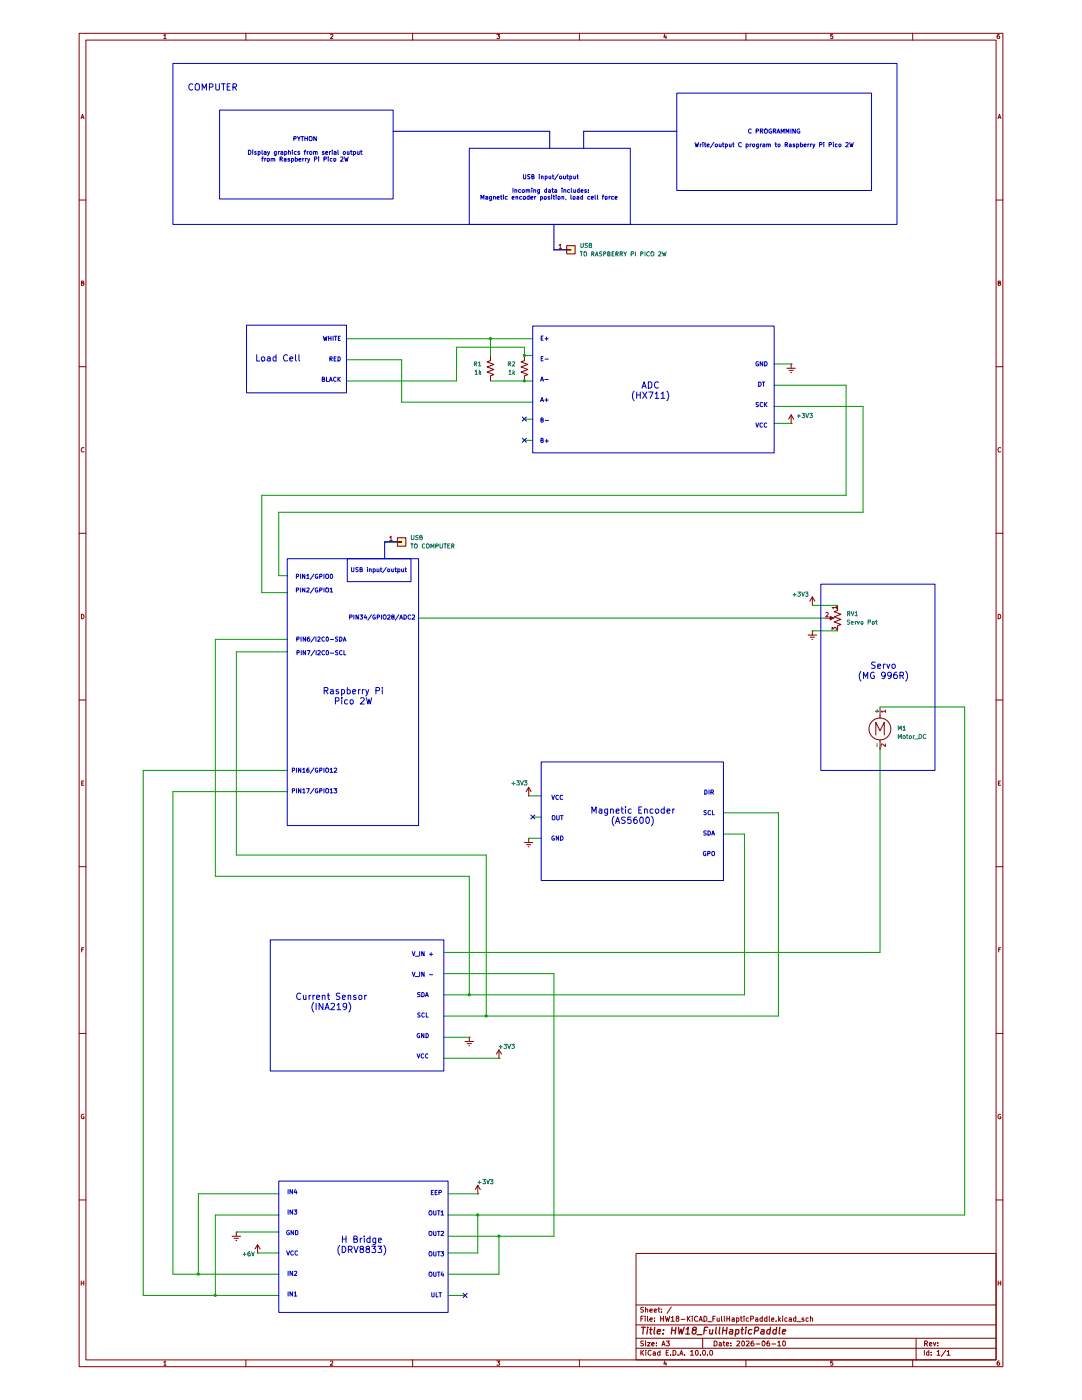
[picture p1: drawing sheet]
(kicad_sch
 (version 20260306)
 (generator "eeschema")
 (generator_version "10.0")
 (paper "A3" portrait)
 (title_block
  (title "HW18_FullHapticPaddle")
  (date "2026-06-10"))
 (lib_symbols
  (symbol "Connector_Generic:Conn_01x01"
   (pin_names
    (offset 1.016) (hide yes)) (exclude_from_sim no) (in_bom yes) (on_board yes)
   (in_pos_files yes)
   (duplicate_pin_numbers_are_jumpers no)
   (property "Reference" "J" (at 0 2.54 0) (show_name no) (do_not_autoplace no) (effects (font (size 1.27 1.27))))
   (property "Value" "Conn_01x01" (at 0 -2.54 0) (show_name no) (do_not_autoplace no) (effects (font (size 1.27 1.27))))
   (property "Footprint" "" (at 0 0 0) (show_name no) (do_not_autoplace no) (hide yes) (effects (font (size 1.27 1.27))))
   (property "Datasheet" "" (at 0 0 0) (show_name no) (do_not_autoplace no) (hide yes) (effects (font (size 1.27 1.27))))
   (property "Description" "Generic connector, single row, 01x01, script generated (kicad-library-utils/schlib/autogen/connector/)" (at 0 0 0) (show_name no) (do_not_autoplace no) (hide yes) (effects (font (size 1.27 1.27))))
   (symbol "Conn_01x01_1_1"
    (rectangle (start -1.27 1.27) (end 1.27 -1.27) (stroke (width 0.254) (type default)) (fill (type background)))
    (rectangle (start -1.27 0.127) (end 0 -0.127) (stroke (width 0.1524) (type default)) (fill (type none)))
    (pin passive line (at -5.08 0 0) (length 3.81) (name "Pin_1" (effects (font (size 1.27 1.27)))) (number "1" (effects (font (size 1.27 1.27))))))
   (embedded_fonts no))
  (symbol "Device:R_Potentiometer_US"
   (pin_names
    (offset 1.016) (hide yes)) (exclude_from_sim no) (in_bom yes) (on_board yes)
   (in_pos_files yes)
   (duplicate_pin_numbers_are_jumpers no)
   (property "Reference" "RV" (at -4.445 0 90) (show_name no) (do_not_autoplace no) (effects (font (size 1.27 1.27))))
   (property "Value" "R_Potentiometer_US" (at -2.54 0 90) (show_name no) (do_not_autoplace no) (effects (font (size 1.27 1.27))))
   (property "Footprint" "" (at 0 0 0) (show_name no) (do_not_autoplace no) (hide yes) (effects (font (size 1.27 1.27))))
   (property "Datasheet" "" (at 0 0 0) (show_name no) (do_not_autoplace no) (hide yes) (effects (font (size 1.27 1.27))))
   (property "Description" "Potentiometer, US symbol" (at 0 0 0) (show_name no) (do_not_autoplace no) (hide yes) (effects (font (size 1.27 1.27))))
   (property "Sim.Device" "R" (at 0 0 0) (show_name no) (do_not_autoplace no) (hide yes) (effects (font (size 1.27 1.27))))
   (property "Sim.Type" "POT" (at 0 0 0) (show_name no) (do_not_autoplace no) (hide yes) (effects (font (size 1.27 1.27))))
   (property "Sim.Pins" "1=r0 2=wiper 3=r1" (at 0 0 0) (show_name no) (do_not_autoplace no) (hide yes) (effects (font (size 1.27 1.27))))
   (symbol "R_Potentiometer_US_0_1"
    (polyline (pts (xy 0 2.54) (xy 0 2.286)) (stroke (width 0) (type default)) (fill (type none)))
    (polyline (pts (xy 0 2.286) (xy 1.016 1.905) (xy 0 1.524) (xy -1.016 1.143) (xy 0 0.762)) (stroke (width 0) (type default)) (fill (type none)))
    (polyline (pts (xy 0 0.762) (xy 1.016 0.381) (xy 0 0) (xy -1.016 -0.381) (xy 0 -0.762)) (stroke (width 0) (type default)) (fill (type none)))
    (polyline (pts (xy 0 -0.762) (xy 1.016 -1.143) (xy 0 -1.524) (xy -1.016 -1.905) (xy 0 -2.286)) (stroke (width 0) (type default)) (fill (type none)))
    (polyline (pts (xy 0 -2.286) (xy 0 -2.54)) (stroke (width 0) (type default)) (fill (type none)))
    (polyline (pts (xy 1.143 0) (xy 2.286 0.508) (xy 2.286 -0.508) (xy 1.143 0)) (stroke (width 0) (type default)) (fill (type outline)))
    (polyline (pts (xy 2.54 0) (xy 1.524 0)) (stroke (width 0) (type default)) (fill (type none))))
   (symbol "R_Potentiometer_US_1_1"
    (pin passive line (at 0 3.81 270) (length 1.27) (name "1" (effects (font (size 1.27 1.27)))) (number "1" (effects (font (size 1.27 1.27)))))
    (pin passive line (at 3.81 0 180) (length 1.27) (name "2" (effects (font (size 1.27 1.27)))) (number "2" (effects (font (size 1.27 1.27)))))
    (pin passive line (at 0 -3.81 90) (length 1.27) (name "3" (effects (font (size 1.27 1.27)))) (number "3" (effects (font (size 1.27 1.27))))))
   (embedded_fonts no))
  (symbol "Device:R_US"
   (pin_numbers (hide yes))
   (pin_names
    (offset 0)) (exclude_from_sim no) (in_bom yes) (on_board yes)
   (in_pos_files yes)
   (duplicate_pin_numbers_are_jumpers no)
   (property "Reference" "R" (at 2.54 0 90) (show_name no) (do_not_autoplace no) (effects (font (size 1.27 1.27))))
   (property "Value" "R_US" (at -2.54 0 90) (show_name no) (do_not_autoplace no) (effects (font (size 1.27 1.27))))
   (property "Footprint" "" (at 1.016 -0.254 90) (show_name no) (do_not_autoplace no) (hide yes) (effects (font (size 1.27 1.27))))
   (property "Datasheet" "" (at 0 0 0) (show_name no) (do_not_autoplace no) (hide yes) (effects (font (size 1.27 1.27))))
   (property "Description" "Resistor, US symbol" (at 0 0 0) (show_name no) (do_not_autoplace no) (hide yes) (effects (font (size 1.27 1.27))))
   (symbol "R_US_0_1"
    (polyline (pts (xy 0 2.286) (xy 0 2.54)) (stroke (width 0) (type default)) (fill (type none)))
    (polyline (pts (xy 0 2.286) (xy 1.016 1.905) (xy 0 1.524) (xy -1.016 1.143) (xy 0 0.762)) (stroke (width 0) (type default)) (fill (type none)))
    (polyline (pts (xy 0 0.762) (xy 1.016 0.381) (xy 0 0) (xy -1.016 -0.381) (xy 0 -0.762)) (stroke (width 0) (type default)) (fill (type none)))
    (polyline (pts (xy 0 -0.762) (xy 1.016 -1.143) (xy 0 -1.524) (xy -1.016 -1.905) (xy 0 -2.286)) (stroke (width 0) (type default)) (fill (type none)))
    (polyline (pts (xy 0 -2.286) (xy 0 -2.54)) (stroke (width 0) (type default)) (fill (type none))))
   (symbol "R_US_1_1"
    (pin passive line (at 0 3.81 270) (length 1.27) (name "" (effects (font (size 1.27 1.27)))) (number "1" (effects (font (size 1.27 1.27)))))
    (pin passive line (at 0 -3.81 90) (length 1.27) (name "" (effects (font (size 1.27 1.27)))) (number "2" (effects (font (size 1.27 1.27))))))
   (embedded_fonts no))
  (symbol "Motor:Motor_DC"
   (pin_names
    (offset 0)) (exclude_from_sim no) (in_bom yes) (on_board yes)
   (in_pos_files yes)
   (duplicate_pin_numbers_are_jumpers no)
   (property "Reference" "M" (at 2.54 2.54 0) (show_name no) (do_not_autoplace no) (effects (font (size 1.27 1.27)) (justify left)))
   (property "Value" "Motor_DC" (at 2.54 -5.08 0) (show_name no) (do_not_autoplace no) (effects (font (size 1.27 1.27)) (justify left top)))
   (property "Footprint" "" (at 0 -2.286 0) (show_name no) (do_not_autoplace no) (hide yes) (effects (font (size 1.27 1.27))))
   (property "Datasheet" "" (at 0 -2.286 0) (show_name no) (do_not_autoplace no) (hide yes) (effects (font (size 1.27 1.27))))
   (property "Description" "DC Motor" (at 0 0 0) (show_name no) (do_not_autoplace no) (hide yes) (effects (font (size 1.27 1.27))))
   (symbol "Motor_DC_0_0"
    (polyline (pts (xy -1.27 -3.302) (xy -1.27 0.508) (xy 0 -2.032) (xy 1.27 0.508) (xy 1.27 -3.302)) (stroke (width 0) (type default)) (fill (type none))))
   (symbol "Motor_DC_0_1"
    (polyline (pts (xy 0 2.032) (xy 0 2.54)) (stroke (width 0) (type default)) (fill (type none)))
    (polyline (pts (xy 0 1.7272) (xy 0 2.0828)) (stroke (width 0) (type default)) (fill (type none)))
    (circle (center 0 -1.524) (radius 3.2512) (stroke (width 0.254) (type default)) (fill (type none)))
    (polyline (pts (xy 0 -4.7752) (xy 0 -5.1816)) (stroke (width 0) (type default)) (fill (type none)))
    (polyline (pts (xy 0 -7.62) (xy 0 -7.112)) (stroke (width 0) (type default)) (fill (type none))))
   (symbol "Motor_DC_1_1"
    (pin passive line (at 0 5.08 270) (length 2.54) (name "+" (effects (font (size 1.27 1.27)))) (number "1" (effects (font (size 1.27 1.27)))))
    (pin passive line (at 0 -7.62 90) (length 2.54) (name "-" (effects (font (size 1.27 1.27)))) (number "2" (effects (font (size 1.27 1.27))))))
   (embedded_fonts no))
  (symbol "power:+3V3"
   (power global)
   (pin_numbers (hide yes))
   (pin_names
    (offset 0) (hide yes)) (exclude_from_sim no) (in_bom yes) (on_board yes)
   (in_pos_files yes)
   (duplicate_pin_numbers_are_jumpers no)
   (property "Reference" "#PWR" (at 0 -3.81 0) (show_name no) (do_not_autoplace no) (hide yes) (effects (font (size 1.27 1.27))))
   (property "Value" "+3V3" (at 0 3.556 0) (show_name no) (do_not_autoplace no) (effects (font (size 1.27 1.27))))
   (property "Footprint" "" (at 0 0 0) (show_name no) (do_not_autoplace no) (hide yes) (effects (font (size 1.27 1.27))))
   (property "Datasheet" "" (at 0 0 0) (show_name no) (do_not_autoplace no) (hide yes) (effects (font (size 1.27 1.27))))
   (property "Description" "Power symbol creates a global label with name \"+3V3\"" (at 0 0 0) (show_name no) (do_not_autoplace no) (hide yes) (effects (font (size 1.27 1.27))))
   (symbol "+3V3_0_1"
    (polyline (pts (xy -0.762 1.27) (xy 0 2.54)) (stroke (width 0) (type default)) (fill (type none)))
    (polyline (pts (xy 0 2.54) (xy 0.762 1.27)) (stroke (width 0) (type default)) (fill (type none)))
    (polyline (pts (xy 0 0) (xy 0 2.54)) (stroke (width 0) (type default)) (fill (type none))))
   (symbol "+3V3_1_1"
    (pin power_in line (at 0 0 90) (length 0) (name "" (effects (font (size 1.27 1.27)))) (number "1" (effects (font (size 1.27 1.27))))))
   (embedded_fonts no))
  (symbol "power:+6V"
   (power global)
   (pin_numbers (hide yes))
   (pin_names
    (offset 0) (hide yes)) (exclude_from_sim no) (in_bom yes) (on_board yes)
   (in_pos_files yes)
   (duplicate_pin_numbers_are_jumpers no)
   (property "Reference" "#PWR" (at 0 -3.81 0) (show_name no) (do_not_autoplace no) (hide yes) (effects (font (size 1.27 1.27))))
   (property "Value" "+6V" (at 0 3.556 0) (show_name no) (do_not_autoplace no) (effects (font (size 1.27 1.27))))
   (property "Footprint" "" (at 0 0 0) (show_name no) (do_not_autoplace no) (hide yes) (effects (font (size 1.27 1.27))))
   (property "Datasheet" "" (at 0 0 0) (show_name no) (do_not_autoplace no) (hide yes) (effects (font (size 1.27 1.27))))
   (property "Description" "Power symbol creates a global label with name \"+6V\"" (at 0 0 0) (show_name no) (do_not_autoplace no) (hide yes) (effects (font (size 1.27 1.27))))
   (symbol "+6V_0_1"
    (polyline (pts (xy -0.762 1.27) (xy 0 2.54)) (stroke (width 0) (type default)) (fill (type none)))
    (polyline (pts (xy 0 2.54) (xy 0.762 1.27)) (stroke (width 0) (type default)) (fill (type none)))
    (polyline (pts (xy 0 0) (xy 0 2.54)) (stroke (width 0) (type default)) (fill (type none))))
   (symbol "+6V_1_1"
    (pin power_in line (at 0 0 90) (length 0) (name "" (effects (font (size 1.27 1.27)))) (number "1" (effects (font (size 1.27 1.27))))))
   (embedded_fonts no))
  (symbol "power:Earth"
   (power global)
   (pin_numbers (hide yes))
   (pin_names
    (offset 0) (hide yes)) (exclude_from_sim no) (in_bom yes) (on_board yes)
   (in_pos_files yes)
   (duplicate_pin_numbers_are_jumpers no)
   (property "Reference" "#PWR" (at 0 -6.35 0) (show_name no) (do_not_autoplace no) (hide yes) (effects (font (size 1.27 1.27))))
   (property "Value" "Earth" (at 0 -3.81 0) (show_name no) (do_not_autoplace no) (effects (font (size 1.27 1.27))))
   (property "Footprint" "" (at 0 0 0) (show_name no) (do_not_autoplace no) (hide yes) (effects (font (size 1.27 1.27))))
   (property "Datasheet" "" (at 0 0 0) (show_name no) (do_not_autoplace no) (hide yes) (effects (font (size 1.27 1.27))))
   (property "Description" "Power symbol creates a global label with name \"Earth\"" (at 0 0 0) (show_name no) (do_not_autoplace no) (hide yes) (effects (font (size 1.27 1.27))))
   (symbol "Earth_0_1"
    (polyline (pts (xy -0.635 -1.905) (xy 0.635 -1.905)) (stroke (width 0) (type default)) (fill (type none)))
    (polyline (pts (xy -0.127 -2.54) (xy 0.127 -2.54)) (stroke (width 0) (type default)) (fill (type none)))
    (polyline (pts (xy 0 -1.27) (xy 0 0)) (stroke (width 0) (type default)) (fill (type none)))
    (polyline (pts (xy 1.27 -1.27) (xy -1.27 -1.27)) (stroke (width 0) (type default)) (fill (type none))))
   (symbol "Earth_1_1"
    (pin power_in line (at 0 0 270) (length 0) (name "" (effects (font (size 1.27 1.27)))) (number "1" (effects (font (size 1.27 1.27))))))
   (embedded_fonts no)))
 (rectangle
  (start 232.41 175.26)
  (end 266.7 231.14)
  (stroke (width 0) (type default))
  (fill (type none)))
 (rectangle
  (start 127 44.45)
  (end 175.26 67.31)
  (stroke (width 0) (type default))
  (fill (type none)))
 (rectangle
  (start 72.39 167.64)
  (end 111.76 247.65)
  (stroke (width 0) (type default))
  (fill (type none)))
 (rectangle
  (start 38.1 19.05)
  (end 255.27 67.31)
  (stroke (width 0) (type default))
  (fill (type none)))
 (rectangle
  (start 251.46 198.12)
  (end 251.46 198.12)
  (stroke (width 0) (type default))
  (fill (type none)))
 (rectangle
  (start 60.198 97.536)
  (end 90.17 117.856)
  (stroke (width 0) (type default))
  (fill (type none)))
 (rectangle
  (start 67.31 281.94)
  (end 119.38 321.31)
  (stroke (width 0) (type default))
  (fill (type none)))
 (rectangle
  (start 148.59 228.6)
  (end 203.2 264.16)
  (stroke (width 0) (type default))
  (fill (type none)))
 (rectangle
  (start 69.85 354.33)
  (end 120.65 393.7)
  (stroke (width 0) (type default))
  (fill (type none)))
 (rectangle
  (start 146.05 97.79)
  (end 218.44 135.89)
  (stroke (width 0) (type default))
  (fill (type none)))
 (rectangle
  (start 90.424 167.64)
  (end 109.474 174.498)
  (stroke (width 0) (type default))
  (fill (type none)))
 (rectangle
  (start 189.23 27.94)
  (end 247.65 57.15)
  (stroke (width 0) (type default))
  (fill (type none)))
 (rectangle
  (start 52.07 33.02)
  (end 104.14 59.69)
  (stroke (width 0) (type default))
  (fill (type none)))
 (text "Load Cell"
  (exclude_from_sim no)
  (at 69.596 107.696 0)
  (effects (font (size 1.905 1.905))))
 (text "PYTHON\n\nDisplay graphics from serial output\nfrom Raspberry Pi Pico 2W\n"
  (exclude_from_sim no)
  (at 77.724 44.958 0)
  (effects (font (size 1.27 1.27))))
 (text "COMPUTER"
  (exclude_from_sim no)
  (at 50.038 26.416 0)
  (effects (font (size 1.905 1.905))))
 (text "H Bridge\n(DRV8833)\n"
  (exclude_from_sim no)
  (at 94.742 373.634 0)
  (effects (font (size 1.905 1.905) (thickness 0.254)
    (bold yes))))
 (text "Current Sensor\n(INA219)"
  (exclude_from_sim no)
  (at 85.598 300.736 0)
  (effects (font (size 1.905 1.905))))
 (text "PIN16/GPIO12\n\n\nPIN17/GPIO13"
  (exclude_from_sim no)
  (at 80.518 234.442 0)
  (effects (font (size 1.27 1.27))))
 (text "C PROGRAMMING\n\nWrite/output C program to Raspberry Pi Pico 2W\n"
  (exclude_from_sim no)
  (at 218.44 41.656 0)
  (effects (font (size 1.27 1.27))))
 (text "PIN6/I2C0-SDA\n\nPIN7/I2C0-SCL"
  (exclude_from_sim no)
  (at 82.55 194.056 0)
  (effects (font (size 1.27 1.27))))
 (text "EEP\n\n\nOUT1\n\n\nOUT2\n\n\nOUT3\n\n\nOUT4\n\n\nULT"
  (exclude_from_sim no)
  (at 117.094 373.38 0)
  (effects (font (size 1.27 1.27))))
 (text "USB input/output"
  (exclude_from_sim no)
  (at 99.822 171.196 0)
  (effects (font (size 1.27 1.27))))
 (text "PIN34/GPIO28/ADC2"
  (exclude_from_sim no)
  (at 100.838 185.42 0)
  (effects (font (size 1.27 1.27))))
 (text "Servo\n(MG 996R)"
  (exclude_from_sim no)
  (at 251.206 201.422 0)
  (effects (font (size 1.905 1.905))))
 (text "GND\n\n\nDT\n\n\nSCK\n\n\nVCC"
  (exclude_from_sim no)
  (at 214.63 118.618 0)
  (effects (font (size 1.27 1.27))))
 (text "USB input/output\n\nIncoming data includes:\nMagnetic encoder position, load cell force "
  (exclude_from_sim no)
  (at 151.384 56.388 0)
  (effects (font (size 1.27 1.27))))
 (text "DIR\n\n\nSCL\n\n\nSDA\n\n\nGPO"
  (exclude_from_sim no)
  (at 198.882 247.142 0)
  (effects (font (size 1.27 1.27))))
 (text "ADC\n(HX711)"
  (exclude_from_sim no)
  (at 181.356 117.348 0)
  (effects (font (size 1.905 1.905))))
 (text "V_IN +\n\n\nV_IN -\n\n\nSDA\n\n\nSCL\n\n\nGND\n\n\nVCC"
  (exclude_from_sim no)
  (at 113.03 301.752 0)
  (effects (font (size 1.27 1.27))))
 (text "Raspberry Pi\nPico 2W"
  (exclude_from_sim no)
  (at 92.202 209.042 0)
  (effects (font (size 1.905 1.905) (thickness 0.2381))))
 (text "VCC\n\n\nOUT\n\n\nGND"
  (exclude_from_sim no)
  (at 153.416 245.618 0)
  (effects (font (size 1.27 1.27))))
 (text "E+\n\n\nE-\n\n\nA-\n\n\nA+\n\n\nB-\n\n\nB+"
  (exclude_from_sim no)
  (at 149.606 117.094 0)
  (effects (font (size 1.27 1.27))))
 (text ""
  (exclude_from_sim no)
  (at 69.596 106.934 0)
  (effects (font (size 1.905 1.905))))
 (text "PIN1/GPIO0\n\nPIN2/GPIO1"
  (exclude_from_sim no)
  (at 80.518 175.26 0)
  (effects (font (size 1.27 1.27))))
 (text "IN4\n\n\nIN3\n\n\nGND\n\n\nVCC\n\n\nIN2\n\n\nIN1"
  (exclude_from_sim no)
  (at 73.914 373.126 0)
  (effects (font (size 1.27 1.27))))
 (text "Magnetic Encoder\n(AS5600)"
  (exclude_from_sim no)
  (at 176.022 244.856 0)
  (effects (font (size 1.905 1.905))))
 (text "WHITE\n\n\nRED\n\n\nBLACK"
  (exclude_from_sim no)
  (at 88.646 107.95 0)
  (effects (font (size 1.27 1.27)) (justify right)))
 (junction
  (at 133.35 101.6)
  (diameter 0)
  (color 0 0 0 0))
 (junction
  (at 135.89 370.84)
  (diameter 0)
  (color 0 0 0 0))
 (junction
  (at 127 298.45)
  (diameter 0)
  (color 0 0 0 0))
 (junction
  (at 143.51 106.68)
  (diameter 0)
  (color 0 0 0 0))
 (junction
  (at 45.72 382.27)
  (diameter 0)
  (color 0 0 0 0))
 (junction
  (at 50.8 388.62)
  (diameter 0)
  (color 0 0 0 0))
 (junction
  (at 143.51 114.3)
  (diameter 0)
  (color 0 0 0 0))
 (junction
  (at 129.54 364.49)
  (diameter 0)
  (color 0 0 0 0))
 (junction
  (at 132.08 304.8)
  (diameter 0)
  (color 0 0 0 0))
 (no_connect
  (at 143.51 125.73))
 (no_connect
  (at 125.73 388.62))
 (no_connect
  (at 143.51 132.08))
 (no_connect
  (at 146.05 245.11))
 (bus
  (pts (xy 152.4 67.31) (xy 152.4 74.93))
  (stroke (width 0) (type default)))
 (wire
  (pts (xy 29.21 388.62) (xy 50.8 388.62))
  (stroke (width 0) (type default)))
 (wire
  (pts (xy 218.44 109.22) (xy 223.52 109.22))
  (stroke (width 0) (type default)))
 (wire
  (pts (xy 127 262.89) (xy 127 298.45))
  (stroke (width 0) (type default)))
 (wire
  (pts (xy 203.2 250.19) (xy 209.55 250.19))
  (stroke (width 0) (type default)))
 (bus
  (pts (xy 152.4 74.93) (xy 156.21 74.93))
  (stroke (width 0) (type default)))
 (wire
  (pts (xy 106.68 120.65) (xy 146.05 120.65))
  (stroke (width 0) (type default)))
 (wire
  (pts (xy 119.38 285.75) (xy 250.19 285.75))
  (stroke (width 0) (type default)))
 (wire
  (pts (xy 143.51 114.3) (xy 146.05 114.3))
  (stroke (width 0) (type default)))
 (wire
  (pts (xy 29.21 231.14) (xy 29.21 388.62))
  (stroke (width 0) (type default)))
 (wire
  (pts (xy 119.38 298.45) (xy 127 298.45))
  (stroke (width 0) (type default)))
 (wire
  (pts (xy 57.15 256.54) (xy 132.08 256.54))
  (stroke (width 0) (type default)))
 (wire
  (pts (xy 209.55 298.45) (xy 209.55 250.19))
  (stroke (width 0) (type default)))
 (wire
  (pts (xy 72.39 191.77) (xy 50.8 191.77))
  (stroke (width 0) (type default)))
 (wire
  (pts (xy 240.03 148.59) (xy 240.03 115.57))
  (stroke (width 0) (type default)))
 (wire
  (pts (xy 218.44 115.57) (xy 240.03 115.57))
  (stroke (width 0) (type default)))
 (wire
  (pts (xy 133.35 114.3) (xy 143.51 114.3))
  (stroke (width 0) (type default)))
 (wire
  (pts (xy 69.85 364.49) (xy 50.8 364.49))
  (stroke (width 0) (type default)))
 (wire
  (pts (xy 143.51 132.08) (xy 146.05 132.08))
  (stroke (width 0) (type default)))
 (wire
  (pts (xy 120.65 388.62) (xy 125.73 388.62))
  (stroke (width 0) (type default)))
 (wire
  (pts (xy 229.87 189.23) (xy 237.49 189.23))
  (stroke (width 0) (type default)))
 (wire
  (pts (xy 275.59 212.09) (xy 275.59 364.49))
  (stroke (width 0) (type default)))
 (wire
  (pts (xy 219.71 304.8) (xy 219.71 243.84))
  (stroke (width 0) (type default)))
 (wire
  (pts (xy 229.87 181.61) (xy 237.49 181.61))
  (stroke (width 0) (type default)))
 (wire
  (pts (xy 143.51 104.14) (xy 143.51 106.68))
  (stroke (width 0) (type default)))
 (wire
  (pts (xy 129.54 364.49) (xy 275.59 364.49))
  (stroke (width 0) (type default)))
 (wire
  (pts (xy 64.77 177.8) (xy 64.77 148.59))
  (stroke (width 0) (type default)))
 (wire
  (pts (xy 69.85 172.72) (xy 69.85 153.67))
  (stroke (width 0) (type default)))
 (wire
  (pts (xy 146.05 101.6) (xy 133.35 101.6))
  (stroke (width 0) (type default)))
 (bus
  (pts (xy 189.23 39.37) (xy 161.29 39.37))
  (stroke (width 0) (type default)))
 (wire
  (pts (xy 203.2 243.84) (xy 219.71 243.84))
  (stroke (width 0) (type default)))
 (wire
  (pts (xy 275.59 212.09) (xy 250.19 212.09))
  (stroke (width 0) (type default)))
 (wire
  (pts (xy 72.39 172.72) (xy 69.85 172.72))
  (stroke (width 0) (type default)))
 (wire
  (pts (xy 123.19 104.14) (xy 143.51 104.14))
  (stroke (width 0) (type default)))
 (wire
  (pts (xy 119.38 317.5) (xy 135.89 317.5))
  (stroke (width 0) (type default)))
 (wire
  (pts (xy 90.17 107.95) (xy 106.68 107.95))
  (stroke (width 0) (type default)))
 (wire
  (pts (xy 143.51 125.73) (xy 146.05 125.73))
  (stroke (width 0) (type default)))
 (wire
  (pts (xy 63.5 375.92) (xy 69.85 375.92))
  (stroke (width 0) (type default)))
 (wire
  (pts (xy 50.8 388.62) (xy 69.85 388.62))
  (stroke (width 0) (type default)))
 (wire
  (pts (xy 120.65 382.27) (xy 135.89 382.27))
  (stroke (width 0) (type default)))
 (wire
  (pts (xy 129.54 364.49) (xy 129.54 375.92))
  (stroke (width 0) (type default)))
 (wire
  (pts (xy 106.68 107.95) (xy 106.68 120.65))
  (stroke (width 0) (type default)))
 (wire
  (pts (xy 132.08 256.54) (xy 132.08 304.8))
  (stroke (width 0) (type default)))
 (wire
  (pts (xy 45.72 358.14) (xy 45.72 382.27))
  (stroke (width 0) (type default)))
 (wire
  (pts (xy 69.85 358.14) (xy 45.72 358.14))
  (stroke (width 0) (type default)))
 (wire
  (pts (xy 38.1 237.49) (xy 38.1 382.27))
  (stroke (width 0) (type default)))
 (wire
  (pts (xy 120.65 358.14) (xy 129.54 358.14))
  (stroke (width 0) (type default)))
 (wire
  (pts (xy 72.39 177.8) (xy 64.77 177.8))
  (stroke (width 0) (type default)))
 (wire
  (pts (xy 132.08 304.8) (xy 219.71 304.8))
  (stroke (width 0) (type default)))
 (wire
  (pts (xy 64.77 148.59) (xy 240.03 148.59))
  (stroke (width 0) (type default)))
 (wire
  (pts (xy 133.35 101.6) (xy 133.35 106.68))
  (stroke (width 0) (type default)))
 (wire
  (pts (xy 120.65 375.92) (xy 129.54 375.92))
  (stroke (width 0) (type default)))
 (wire
  (pts (xy 90.17 101.6) (xy 133.35 101.6))
  (stroke (width 0) (type default)))
 (wire
  (pts (xy 119.38 304.8) (xy 132.08 304.8))
  (stroke (width 0) (type default)))
 (wire
  (pts (xy 50.8 191.77) (xy 50.8 262.89))
  (stroke (width 0) (type default)))
 (wire
  (pts (xy 119.38 311.15) (xy 127 311.15))
  (stroke (width 0) (type default)))
 (wire
  (pts (xy 123.19 114.3) (xy 123.19 104.14))
  (stroke (width 0) (type default)))
 (wire
  (pts (xy 38.1 382.27) (xy 45.72 382.27))
  (stroke (width 0) (type default)))
 (wire
  (pts (xy 57.15 369.57) (xy 69.85 369.57))
  (stroke (width 0) (type default)))
 (wire
  (pts (xy 218.44 121.92) (xy 245.11 121.92))
  (stroke (width 0) (type default)))
 (wire
  (pts (xy 144.78 251.46) (xy 148.59 251.46))
  (stroke (width 0) (type default)))
 (wire
  (pts (xy 218.44 127) (xy 223.52 127))
  (stroke (width 0) (type default)))
 (bus
  (pts (xy 151.13 44.45) (xy 151.13 39.37))
  (stroke (width 0) (type default)))
 (wire
  (pts (xy 144.78 238.76) (xy 148.59 238.76))
  (stroke (width 0) (type default)))
 (wire
  (pts (xy 69.85 153.67) (xy 245.11 153.67))
  (stroke (width 0) (type default)))
 (wire
  (pts (xy 146.05 245.11) (xy 148.59 245.11))
  (stroke (width 0) (type default)))
 (wire
  (pts (xy 90.17 114.3) (xy 123.19 114.3))
  (stroke (width 0) (type default)))
 (bus
  (pts (xy 161.29 39.37) (xy 161.29 44.45))
  (stroke (width 0) (type default)))
 (wire
  (pts (xy 245.11 153.67) (xy 245.11 121.92))
  (stroke (width 0) (type default)))
 (wire
  (pts (xy 250.19 285.75) (xy 250.19 224.79))
  (stroke (width 0) (type default)))
 (wire
  (pts (xy 120.65 370.84) (xy 135.89 370.84))
  (stroke (width 0) (type default)))
 (wire
  (pts (xy 50.8 262.89) (xy 127 262.89))
  (stroke (width 0) (type default)))
 (wire
  (pts (xy 45.72 382.27) (xy 69.85 382.27))
  (stroke (width 0) (type default)))
 (wire
  (pts (xy 152.4 292.1) (xy 152.4 370.84))
  (stroke (width 0) (type default)))
 (wire
  (pts (xy 50.8 364.49) (xy 50.8 388.62))
  (stroke (width 0) (type default)))
 (wire
  (pts (xy 143.51 106.68) (xy 146.05 106.68))
  (stroke (width 0) (type default)))
 (wire
  (pts (xy 72.39 237.49) (xy 38.1 237.49))
  (stroke (width 0) (type default)))
 (wire
  (pts (xy 135.89 370.84) (xy 152.4 370.84))
  (stroke (width 0) (type default)))
 (bus
  (pts (xy 104.14 39.37) (xy 151.13 39.37))
  (stroke (width 0) (type default)))
 (wire
  (pts (xy 119.38 292.1) (xy 152.4 292.1))
  (stroke (width 0) (type default)))
 (wire
  (pts (xy 135.89 382.27) (xy 135.89 370.84))
  (stroke (width 0) (type default)))
 (bus
  (pts (xy 101.6 167.64) (xy 101.6 162.56))
  (stroke (width 0) (type default)))
 (bus
  (pts (xy 101.6 162.56) (xy 106.68 162.56))
  (stroke (width 0) (type default)))
 (wire
  (pts (xy 120.65 364.49) (xy 129.54 364.49))
  (stroke (width 0) (type default)))
 (wire
  (pts (xy 127 298.45) (xy 209.55 298.45))
  (stroke (width 0) (type default)))
 (wire
  (pts (xy 72.39 195.58) (xy 57.15 195.58))
  (stroke (width 0) (type default)))
 (wire
  (pts (xy 111.76 185.42) (xy 233.68 185.42))
  (stroke (width 0) (type default)))
 (wire
  (pts (xy 57.15 195.58) (xy 57.15 256.54))
  (stroke (width 0) (type default)))
 (wire
  (pts (xy 72.39 231.14) (xy 29.21 231.14))
  (stroke (width 0) (type default)))
 (symbol
  (lib_id "power:+3V3")
  (at 129.54 358.14 0)
  (unit 1)
  (body_style 1)
  (exclude_from_sim no)
  (in_bom yes)
  (on_board yes)
  (in_pos_files yes)
  (dnp no)
  (property "Reference" "#PWR03" (at 129.54 361.95 0) (hide yes) (show_name no) (do_not_autoplace no) (effects (font (size 1.27 1.27))))
  (property "Value" "+3V3" (at 131.826 354.584 0) (show_name no) (do_not_autoplace no) (effects (font (size 1.27 1.27))))
  (property "Footprint" "" (at 129.54 358.14 0) (hide yes) (show_name no) (do_not_autoplace no) (effects (font (size 1.27 1.27))))
  (property "Datasheet" "" (at 129.54 358.14 0) (hide yes) (show_name no) (do_not_autoplace no) (effects (font (size 1.27 1.27))))
  (property "Description" "Power symbol creates a global label with name \"+3V3\"" (at 129.54 358.14 0) (hide yes) (show_name no) (do_not_autoplace no) (effects (font (size 1.27 1.27))))
  (pin "1"))
 (symbol
  (lib_id "power:+3V3")
  (at 223.52 127 0)
  (unit 1)
  (body_style 1)
  (exclude_from_sim no)
  (in_bom yes)
  (on_board yes)
  (in_pos_files yes)
  (dnp no)
  (property "Reference" "#PWR010" (at 223.52 130.81 0) (hide yes) (show_name no) (do_not_autoplace no) (effects (font (size 1.27 1.27))))
  (property "Value" "+3V3" (at 227.584 124.714 0) (show_name no) (do_not_autoplace no) (effects (font (size 1.27 1.27))))
  (property "Footprint" "" (at 223.52 127 0) (hide yes) (show_name no) (do_not_autoplace no) (effects (font (size 1.27 1.27))))
  (property "Datasheet" "" (at 223.52 127 0) (hide yes) (show_name no) (do_not_autoplace no) (effects (font (size 1.27 1.27))))
  (property "Description" "Power symbol creates a global label with name \"+3V3\"" (at 223.52 127 0) (hide yes) (show_name no) (do_not_autoplace no) (effects (font (size 1.27 1.27))))
  (pin "1"))
 (symbol
  (lib_id "Connector_Generic:Conn_01x01")
  (at 106.68 162.56 0)
  (unit 1)
  (body_style 1)
  (exclude_from_sim no)
  (in_bom yes)
  (on_board yes)
  (in_pos_files yes)
  (dnp no)
  (fields_autoplaced yes)
  (property "Reference" "USB" (at 109.22 161.2899 0) (show_name no) (do_not_autoplace no) (effects (font (size 1.27 1.27)) (justify left)))
  (property "Value" "TO COMPUTER" (at 109.22 163.8299 0) (show_name no) (do_not_autoplace no) (effects (font (size 1.27 1.27)) (justify left)))
  (property "Footprint" "" (at 106.68 162.56 0) (hide yes) (show_name no) (do_not_autoplace no) (effects (font (size 1.27 1.27))))
  (property "Datasheet" "" (at 106.68 162.56 0) (hide yes) (show_name no) (do_not_autoplace no) (effects (font (size 1.27 1.27))))
  (property "Description" "Generic connector, single row, 01x01, script generated (kicad-library-utils/schlib/autogen/connector/)" (at 106.68 162.56 0) (hide yes) (show_name no) (do_not_autoplace no) (effects (font (size 1.27 1.27))))
  (pin "1"))
 (symbol
  (lib_id "power:+3V3")
  (at 135.89 317.5 0)
  (unit 1)
  (body_style 1)
  (exclude_from_sim no)
  (in_bom yes)
  (on_board yes)
  (in_pos_files yes)
  (dnp no)
  (property "Reference" "#PWR06" (at 135.89 321.31 0) (hide yes) (show_name no) (do_not_autoplace no) (effects (font (size 1.27 1.27))))
  (property "Value" "+3V3" (at 138.176 313.944 0) (show_name no) (do_not_autoplace no) (effects (font (size 1.27 1.27))))
  (property "Footprint" "" (at 135.89 317.5 0) (hide yes) (show_name no) (do_not_autoplace no) (effects (font (size 1.27 1.27))))
  (property "Datasheet" "" (at 135.89 317.5 0) (hide yes) (show_name no) (do_not_autoplace no) (effects (font (size 1.27 1.27))))
  (property "Description" "Power symbol creates a global label with name \"+3V3\"" (at 135.89 317.5 0) (hide yes) (show_name no) (do_not_autoplace no) (effects (font (size 1.27 1.27))))
  (pin "1"))
 (symbol
  (lib_id "Connector_Generic:Conn_01x01")
  (at 157.48 74.93 0)
  (unit 1)
  (body_style 1)
  (exclude_from_sim no)
  (in_bom yes)
  (on_board yes)
  (in_pos_files yes)
  (dnp no)
  (fields_autoplaced yes)
  (property "Reference" "USB" (at 160.02 73.6599 0) (show_name no) (do_not_autoplace no) (effects (font (size 1.27 1.27)) (justify left)))
  (property "Value" "TO RASPBERRY PI PICO 2W" (at 160.02 76.1999 0) (show_name no) (do_not_autoplace no) (effects (font (size 1.27 1.27)) (justify left)))
  (property "Footprint" "" (at 157.48 74.93 0) (hide yes) (show_name no) (do_not_autoplace no) (effects (font (size 1.27 1.27))))
  (property "Datasheet" "" (at 157.48 74.93 0) (hide yes) (show_name no) (do_not_autoplace no) (effects (font (size 1.27 1.27))))
  (property "Description" "Generic connector, single row, 01x01, script generated (kicad-library-utils/schlib/autogen/connector/)" (at 157.48 74.93 0) (hide yes) (show_name no) (do_not_autoplace no) (effects (font (size 1.27 1.27))))
  (pin "1"))
 (symbol
  (lib_id "Device:R_US")
  (at 143.51 110.49 0)
  (mirror y)
  (unit 1)
  (body_style 1)
  (exclude_from_sim no)
  (in_bom yes)
  (on_board yes)
  (in_pos_files yes)
  (dnp no)
  (fields_autoplaced yes)
  (property "Reference" "R2" (at 140.97 109.2199 0) (show_name no) (do_not_autoplace no) (effects (font (size 1.27 1.27)) (justify left)))
  (property "Value" "1k" (at 140.97 111.7599 0) (show_name no) (do_not_autoplace no) (effects (font (size 1.27 1.27)) (justify left)))
  (property "Footprint" "" (at 142.494 110.744 90) (hide yes) (show_name no) (do_not_autoplace no) (effects (font (size 1.27 1.27))))
  (property "Datasheet" "" (at 143.51 110.49 0) (hide yes) (show_name no) (do_not_autoplace no) (effects (font (size 1.27 1.27))))
  (property "Description" "Resistor, US symbol" (at 143.51 110.49 0) (hide yes) (show_name no) (do_not_autoplace no) (effects (font (size 1.27 1.27))))
  (pin "1")
  (pin "2"))
 (symbol
  (lib_id "Device:R_US")
  (at 133.35 110.49 0)
  (mirror y)
  (unit 1)
  (body_style 1)
  (exclude_from_sim no)
  (in_bom yes)
  (on_board yes)
  (in_pos_files yes)
  (dnp no)
  (fields_autoplaced yes)
  (property "Reference" "R1" (at 130.81 109.2199 0) (show_name no) (do_not_autoplace no) (effects (font (size 1.27 1.27)) (justify left)))
  (property "Value" "1k" (at 130.81 111.7599 0) (show_name no) (do_not_autoplace no) (effects (font (size 1.27 1.27)) (justify left)))
  (property "Footprint" "" (at 132.334 110.744 90) (hide yes) (show_name no) (do_not_autoplace no) (effects (font (size 1.27 1.27))))
  (property "Datasheet" "" (at 133.35 110.49 0) (hide yes) (show_name no) (do_not_autoplace no) (effects (font (size 1.27 1.27))))
  (property "Description" "Resistor, US symbol" (at 133.35 110.49 0) (hide yes) (show_name no) (do_not_autoplace no) (effects (font (size 1.27 1.27))))
  (pin "1")
  (pin "2"))
 (symbol
  (lib_id "Device:R_Potentiometer_US")
  (at 237.49 185.42 0)
  (mirror y)
  (unit 1)
  (body_style 1)
  (exclude_from_sim no)
  (in_bom yes)
  (on_board yes)
  (in_pos_files yes)
  (dnp no)
  (fields_autoplaced yes)
  (property "Reference" "RV1" (at 240.03 184.1499 0) (show_name no) (do_not_autoplace no) (effects (font (size 1.27 1.27)) (justify right)))
  (property "Value" "Servo Pot" (at 240.03 186.6899 0) (show_name no) (do_not_autoplace no) (effects (font (size 1.27 1.27)) (justify right)))
  (property "Footprint" "" (at 237.49 185.42 0) (hide yes) (show_name no) (do_not_autoplace no) (effects (font (size 1.27 1.27))))
  (property "Datasheet" "" (at 237.49 185.42 0) (hide yes) (show_name no) (do_not_autoplace no) (effects (font (size 1.27 1.27))))
  (property "Description" "Potentiometer, US symbol" (at 237.49 185.42 0) (hide yes) (show_name no) (do_not_autoplace no) (effects (font (size 1.27 1.27))))
  (property "Sim.Device" "R" (at 237.49 185.42 0) (hide yes) (show_name no) (do_not_autoplace no) (effects (font (size 1.27 1.27))))
  (property "Sim.Type" "POT" (at 237.49 185.42 0) (hide yes) (show_name no) (do_not_autoplace no) (effects (font (size 1.27 1.27))))
  (property "Sim.Pins" "1=r0 2=wiper 3=r1" (at 237.49 185.42 0) (hide yes) (show_name no) (do_not_autoplace no) (effects (font (size 1.27 1.27))))
  (pin "1")
  (pin "3")
  (pin "2"))
 (symbol
  (lib_id "power:+6V")
  (at 63.5 375.92 0)
  (unit 1)
  (body_style 1)
  (exclude_from_sim no)
  (in_bom yes)
  (on_board yes)
  (in_pos_files yes)
  (dnp no)
  (property "Reference" "#PWR05" (at 63.5 379.73 0) (hide yes) (show_name no) (do_not_autoplace no) (effects (font (size 1.27 1.27))))
  (property "Value" "+6V" (at 60.706 376.174 0) (show_name no) (do_not_autoplace no) (effects (font (size 1.27 1.27))))
  (property "Footprint" "" (at 63.5 375.92 0) (hide yes) (show_name no) (do_not_autoplace no) (effects (font (size 1.27 1.27))))
  (property "Datasheet" "" (at 63.5 375.92 0) (hide yes) (show_name no) (do_not_autoplace no) (effects (font (size 1.27 1.27))))
  (property "Description" "Power symbol creates a global label with name \"+6V\"" (at 63.5 375.92 0) (hide yes) (show_name no) (do_not_autoplace no) (effects (font (size 1.27 1.27))))
  (pin "1"))
 (symbol
  (lib_id "Motor:Motor_DC")
  (at 250.19 217.17 0)
  (unit 1)
  (body_style 1)
  (exclude_from_sim no)
  (in_bom yes)
  (on_board yes)
  (in_pos_files yes)
  (dnp no)
  (fields_autoplaced yes)
  (property "Reference" "M1" (at 255.27 218.4399 0) (show_name no) (do_not_autoplace no) (effects (font (size 1.27 1.27)) (justify left)))
  (property "Value" "Motor_DC" (at 255.27 220.9799 0) (show_name no) (do_not_autoplace no) (effects (font (size 1.27 1.27)) (justify left)))
  (property "Footprint" "" (at 250.19 219.456 0) (hide yes) (show_name no) (do_not_autoplace no) (effects (font (size 1.27 1.27))))
  (property "Datasheet" "" (at 250.19 219.456 0) (hide yes) (show_name no) (do_not_autoplace no) (effects (font (size 1.27 1.27))))
  (property "Description" "DC Motor" (at 250.19 217.17 0) (hide yes) (show_name no) (do_not_autoplace no) (effects (font (size 1.27 1.27))))
  (pin "1")
  (pin "2"))
 (symbol
  (lib_id "power:Earth")
  (at 144.78 251.46 0)
  (unit 1)
  (body_style 1)
  (exclude_from_sim no)
  (in_bom yes)
  (on_board yes)
  (in_pos_files yes)
  (dnp no)
  (fields_autoplaced yes)
  (property "Reference" "#PWR09" (at 144.78 257.81 0) (hide yes) (show_name no) (do_not_autoplace no) (effects (font (size 1.27 1.27))))
  (property "Value" "Earth" (at 144.78 256.54 0) (hide yes) (show_name no) (do_not_autoplace no) (effects (font (size 1.27 1.27))))
  (property "Footprint" "" (at 144.78 251.46 0) (hide yes) (show_name no) (do_not_autoplace no) (effects (font (size 1.27 1.27))))
  (property "Datasheet" "" (at 144.78 251.46 0) (hide yes) (show_name no) (do_not_autoplace no) (effects (font (size 1.27 1.27))))
  (property "Description" "Power symbol creates a global label with name \"Earth\"" (at 144.78 251.46 0) (hide yes) (show_name no) (do_not_autoplace no) (effects (font (size 1.27 1.27))))
  (pin "1"))
 (symbol
  (lib_id "power:Earth")
  (at 223.52 109.22 0)
  (unit 1)
  (body_style 1)
  (exclude_from_sim no)
  (in_bom yes)
  (on_board yes)
  (in_pos_files yes)
  (dnp no)
  (fields_autoplaced yes)
  (property "Reference" "#PWR011" (at 223.52 115.57 0) (hide yes) (show_name no) (do_not_autoplace no) (effects (font (size 1.27 1.27))))
  (property "Value" "Earth" (at 223.52 114.3 0) (hide yes) (show_name no) (do_not_autoplace no) (effects (font (size 1.27 1.27))))
  (property "Footprint" "" (at 223.52 109.22 0) (hide yes) (show_name no) (do_not_autoplace no) (effects (font (size 1.27 1.27))))
  (property "Datasheet" "" (at 223.52 109.22 0) (hide yes) (show_name no) (do_not_autoplace no) (effects (font (size 1.27 1.27))))
  (property "Description" "Power symbol creates a global label with name \"Earth\"" (at 223.52 109.22 0) (hide yes) (show_name no) (do_not_autoplace no) (effects (font (size 1.27 1.27))))
  (pin "1"))
 (symbol
  (lib_id "power:+3V3")
  (at 144.78 238.76 0)
  (unit 1)
  (body_style 1)
  (exclude_from_sim no)
  (in_bom yes)
  (on_board yes)
  (in_pos_files yes)
  (dnp no)
  (property "Reference" "#PWR08" (at 144.78 242.57 0) (hide yes) (show_name no) (do_not_autoplace no) (effects (font (size 1.27 1.27))))
  (property "Value" "+3V3" (at 141.986 234.95 0) (show_name no) (do_not_autoplace no) (effects (font (size 1.27 1.27))))
  (property "Footprint" "" (at 144.78 238.76 0) (hide yes) (show_name no) (do_not_autoplace no) (effects (font (size 1.27 1.27))))
  (property "Datasheet" "" (at 144.78 238.76 0) (hide yes) (show_name no) (do_not_autoplace no) (effects (font (size 1.27 1.27))))
  (property "Description" "Power symbol creates a global label with name \"+3V3\"" (at 144.78 238.76 0) (hide yes) (show_name no) (do_not_autoplace no) (effects (font (size 1.27 1.27))))
  (pin "1"))
 (symbol
  (lib_id "power:Earth")
  (at 127 311.15 0)
  (unit 1)
  (body_style 1)
  (exclude_from_sim no)
  (in_bom yes)
  (on_board yes)
  (in_pos_files yes)
  (dnp no)
  (fields_autoplaced yes)
  (property "Reference" "#PWR07" (at 127 317.5 0) (hide yes) (show_name no) (do_not_autoplace no) (effects (font (size 1.27 1.27))))
  (property "Value" "Earth" (at 127 316.23 0) (hide yes) (show_name no) (do_not_autoplace no) (effects (font (size 1.27 1.27))))
  (property "Footprint" "" (at 127 311.15 0) (hide yes) (show_name no) (do_not_autoplace no) (effects (font (size 1.27 1.27))))
  (property "Datasheet" "" (at 127 311.15 0) (hide yes) (show_name no) (do_not_autoplace no) (effects (font (size 1.27 1.27))))
  (property "Description" "Power symbol creates a global label with name \"Earth\"" (at 127 311.15 0) (hide yes) (show_name no) (do_not_autoplace no) (effects (font (size 1.27 1.27))))
  (pin "1"))
 (symbol
  (lib_id "power:Earth")
  (at 57.15 369.57 0)
  (unit 1)
  (body_style 1)
  (exclude_from_sim no)
  (in_bom yes)
  (on_board yes)
  (in_pos_files yes)
  (dnp no)
  (fields_autoplaced yes)
  (property "Reference" "#PWR04" (at 57.15 375.92 0) (hide yes) (show_name no) (do_not_autoplace no) (effects (font (size 1.27 1.27))))
  (property "Value" "Earth" (at 57.15 374.65 0) (hide yes) (show_name no) (do_not_autoplace no) (effects (font (size 1.27 1.27))))
  (property "Footprint" "" (at 57.15 369.57 0) (hide yes) (show_name no) (do_not_autoplace no) (effects (font (size 1.27 1.27))))
  (property "Datasheet" "" (at 57.15 369.57 0) (hide yes) (show_name no) (do_not_autoplace no) (effects (font (size 1.27 1.27))))
  (property "Description" "Power symbol creates a global label with name \"Earth\"" (at 57.15 369.57 0) (hide yes) (show_name no) (do_not_autoplace no) (effects (font (size 1.27 1.27))))
  (pin "1"))
 (symbol
  (lib_id "power:+3V3")
  (at 229.87 181.61 0)
  (unit 1)
  (body_style 1)
  (exclude_from_sim no)
  (in_bom yes)
  (on_board yes)
  (in_pos_files yes)
  (dnp no)
  (property "Reference" "#PWR02" (at 229.87 185.42 0) (hide yes) (show_name no) (do_not_autoplace no) (effects (font (size 1.27 1.27))))
  (property "Value" "+3V3" (at 226.314 178.308 0) (show_name no) (do_not_autoplace no) (effects (font (size 1.27 1.27))))
  (property "Footprint" "" (at 229.87 181.61 0) (hide yes) (show_name no) (do_not_autoplace no) (effects (font (size 1.27 1.27))))
  (property "Datasheet" "" (at 229.87 181.61 0) (hide yes) (show_name no) (do_not_autoplace no) (effects (font (size 1.27 1.27))))
  (property "Description" "Power symbol creates a global label with name \"+3V3\"" (at 229.87 181.61 0) (hide yes) (show_name no) (do_not_autoplace no) (effects (font (size 1.27 1.27))))
  (pin "1"))
 (symbol
  (lib_id "power:Earth")
  (at 229.87 189.23 0)
  (unit 1)
  (body_style 1)
  (exclude_from_sim no)
  (in_bom yes)
  (on_board yes)
  (in_pos_files yes)
  (dnp no)
  (fields_autoplaced yes)
  (property "Reference" "#PWR01" (at 229.87 195.58 0) (hide yes) (show_name no) (do_not_autoplace no) (effects (font (size 1.27 1.27))))
  (property "Value" "Earth" (at 229.87 194.31 0) (hide yes) (show_name no) (do_not_autoplace no) (effects (font (size 1.27 1.27))))
  (property "Footprint" "" (at 229.87 189.23 0) (hide yes) (show_name no) (do_not_autoplace no) (effects (font (size 1.27 1.27))))
  (property "Datasheet" "" (at 229.87 189.23 0) (hide yes) (show_name no) (do_not_autoplace no) (effects (font (size 1.27 1.27))))
  (property "Description" "Power symbol creates a global label with name \"Earth\"" (at 229.87 189.23 0) (hide yes) (show_name no) (do_not_autoplace no) (effects (font (size 1.27 1.27))))
  (pin "1"))
 (sheet_instances
  (path ""
   (page "1")))
 (embedded_fonts no))
